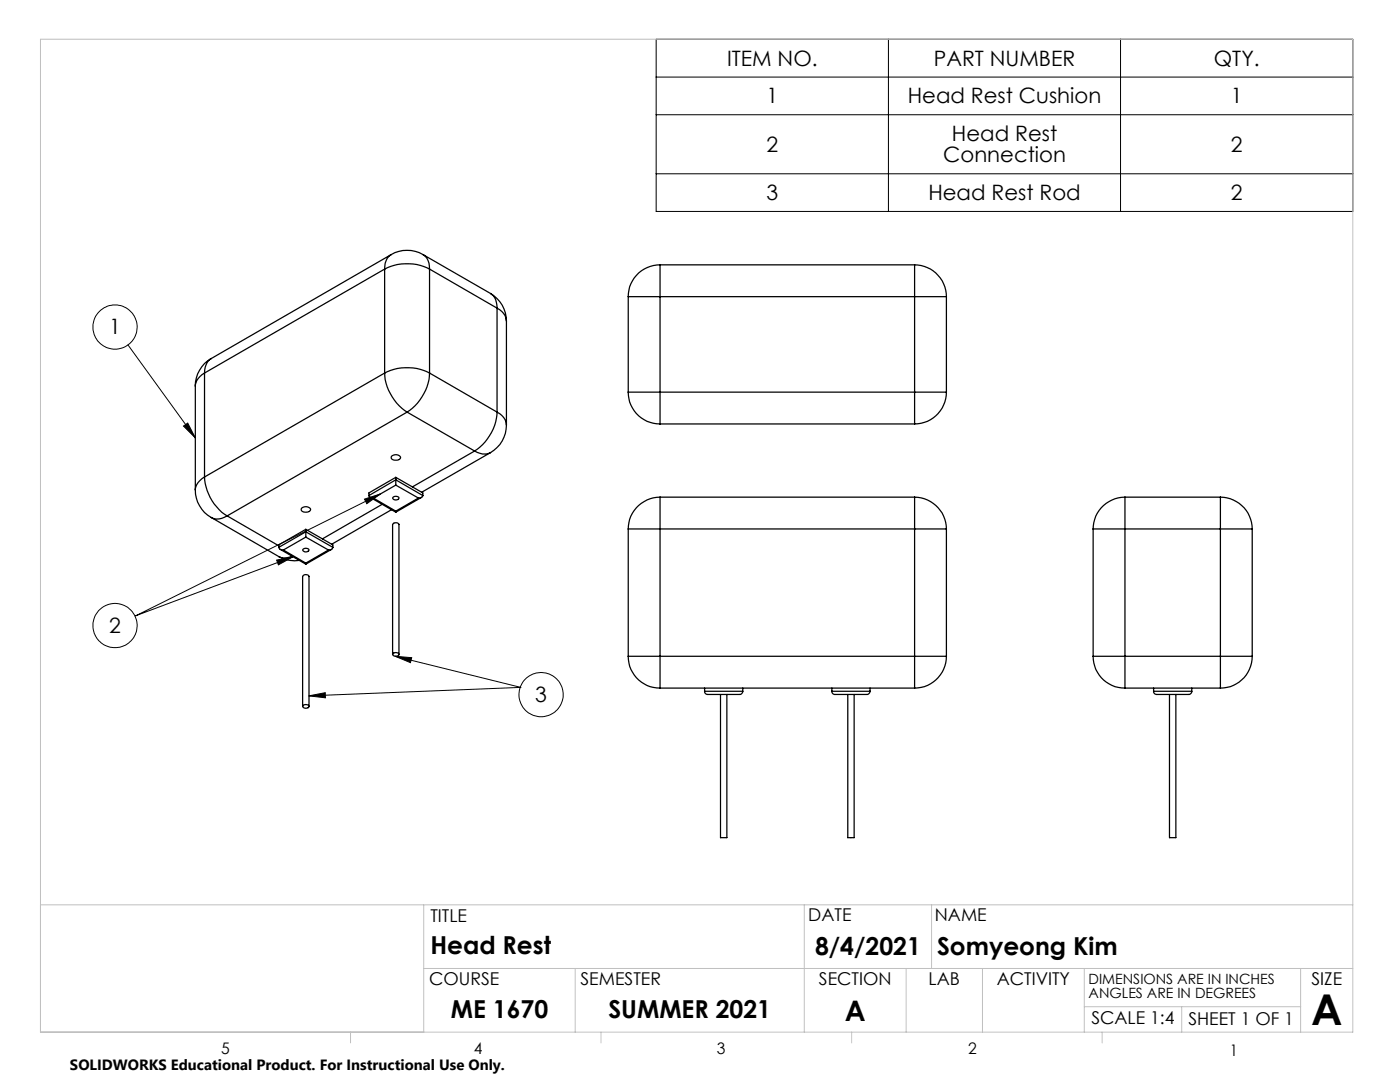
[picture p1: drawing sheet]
<svg xmlns="http://www.w3.org/2000/svg" width="279mm" height="216mm" viewBox="0 0 279 216" stroke-linecap="round" stroke-linejoin="round" font-family="sans-serif">
<g fill="none" stroke="#000" stroke-width=".2">
<path d="M131 7.8h139v34.4h-139zM131 15.4h139M177.3 7.8v34.4M223.6 7.8v34.4M131 22.9h139M131 34.7h139M25.5 68.8l13.5 18.6M36.6 85l.9-.6 1.5 3zM72.7 99.6l3.2-1-2.7 1.9zM75.9 98.6l-48.7 24.2M55.2 111.8l3.3-.7-2.9 1.6zM58.5 111.1l-31.3 11.7"/>
<path d="M27.2 122.8l-.2 .1M61.6 138.9l3.3-.7v1zM78.8 131l3.4 .2-.3 1zM78.8 131l25.1 6.2M103.8 137.1l.1 .1M103.9 137.2l-42.3 1.7"/>
<circle cx="22.9" cy="65.3" r="4.4"/>
<circle cx="23" cy="124.8" r="4.4"/>
<circle cx="108" cy="138.6" r="4.4"/>
</g>
<g fill="none" stroke="#c0c0c0" stroke-width=".2">
<path d="M8.1 7.8h261.9v198.2h-261.9zM8.1 180.6h261.9M84.6 180.6v25.4M84.6 193.3h185.4M114.8 193.3v12.7M160.5 180.6v25.4M180.8 193.3v12.7M185.9 180.6v12.7M196.1 193.3v12.7M216.4 193.3v12.7M259.6 193.3v12.7M70 206v2.1"/>
<path d="M119.9 206v2.1M170 206v2.1M216.4 200.9h43.2M220 206v2.1M235.8 200.9v5.1"/>
</g>
<path d="M36.6 85l.9-.6 1.5 3zM72.7 99.6l3.2-1-2.7 1.9zM55.2 111.8l3.3-.7-2.9 1.6zM61.6 138.9l3.3-.7v1zM78.8 131l3.4 .2-.3 1z" fill="#000"/>
<g fill="none" stroke="#000" stroke-width=".25">
<path d="M76.8 53.7a9.9 9.9 0 0 1 8.9 0M76.8 53.7v20.7M76.8 53.7l-36 20.7M78.1 50.8a6.4 6.4 0 0 1 6.3 0M78.1 50.8l-.2 .1a3.3 3.3 0 0 0-1.1 2.8M78.1 50.8l-35.9 20.7M84.4 50.8l.2 .1a3.3 3.3 0 0 1 1.1 2.8M84.4 50.8l13.5 7.8M85.7 53.7v20.7M85.7 53.7l13.5 7.8M97.9 58.6a6.3 6.3 0 0 1 3.2 5.5M97.9 58.6l.2 .1a3.2 3.2 0 0 1 1.1 2.8"/>
<path d="M125.4 59.2h6.3M125.4 59.2v19M131.7 52.8v6.4M131.7 52.8a6.3 6.3 0 0 0-6.3 6.4M131.7 59.2v19M131.7 52.8h50.8M131.7 59.2h50.8M182.5 52.8a6.4 6.4 0 0 1 6.4 6.4M182.5 59.2h6.4M182.5 52.8v6.4M182.5 59.2v19M188.9 59.2v19"/>
<path d="M39 77v20.8M40.8 74.4l-.9 .7a2.64 2.64 0 0 0-.9 1.9M40.8 74.4v20.8M42.2 71.5a6.3 6.3 0 0 0-3.2 5.5M42.2 71.5l-.3 .1a3.6 3.6 0 0 0-1.1 2.8M76.8 74.4a10 10 0 0 0 4.4 7.8M76.8 74.4a9.9 9.9 0 0 1 8.9 0M76.8 74.4l-36 20.8M85.7 74.4a10 10 0 0 1-4.5 7.8M85.7 74.4l13.5 7.8M99.2 61.5a3.1 3.1 0 0 1 1.9 2.6M99.2 61.5v20.7"/>
<path d="M101.1 64.1v20.7M125.4 78.2h6.3M125.4 78.2a6.3 6.3 0 0 0 6.3 6.4M131.7 78.2v6.4M131.7 78.2h50.8M182.5 78.2h6.4M182.5 78.2v6.4M188.9 78.2a6.4 6.4 0 0 1-6.4 6.4M39 97.8a6.3 6.3 0 0 0 3.2 5.5M40.8 95.2a9.8 9.8 0 0 0 4.5 7.7M40.8 95.2l-.9 .7a2.65 2.65 0 0 0-.9 1.9M73.6 98.9a.76 .76 0 0 0 .9 .5"/>
<path d="M73.9 99.2l5.1 3M74.5 99.4l4.5 2.6M78.1 91.1a1.1 1.1 0 0 1 1.8 .3 1.17 1.17 0 0 1-1.8 0zM78.4 99.2l.6-.2 .6 .2a.58 .58 0 0 1-.6 .6 .58 .58 0 0 1-.6-.6zM79 95.7v1.1M79 95.7l-5.4 3.2M79 96.8l-4.5 2.6M79 95.7l5.4 3.2M79 96.8l4.5 2.6M79 95.2l5.4 3.2v.5M79 95.2v.5M79 95.2l-5.4 3.2v.5"/>
<path d="M81.2 82.2l13.5 7.8M81.2 82.2l-35.9 20.7M83.5 99.4l-4.5 2.6M84.1 99.2l-5.1 3M84.4 98.9a.75 .75 0 0 1-.9 .5M94.7 90l.5 .3a3 3 0 0 0 2.7 0M94.7 90l-12.4 7.2M97.9 90.3l-13.7 7.9M99.2 82.2a9.9 9.9 0 0 1-4.5 7.8M99.2 82.2a3.1 3.1 0 0 1 1.9 2.6M101.1 84.8a6.3 6.3 0 0 1-3.2 5.5M131.7 84.6h50.8"/>
<path d="M131.7 99.2v6.4M131.7 99.2a6.4 6.4 0 0 0-6.3 6.4M131.7 99.2h50.8M182.5 99.2v6.4M182.5 99.2a6.4 6.4 0 0 1 6.4 6.4M224.5 99.2v6.4M224.5 99.2a6.4 6.4 0 0 0-6.3 6.4M224.5 99.2h19.1M243.6 99.2v6.4M243.6 99.2a6.4 6.4 0 0 1 6.3 6.4M42.2 103.3l13.4 7.8M45.3 102.9a3.1 3.1 0 0 1-3.1 .4"/>
<path d="M45.3 102.9l10.3 6M55.6 111.1a6.6 6.6 0 0 0 4.2 .7M55.6 109.2a.75 .75 0 0 0 1 .5M55.9 109.6l5.1 3M56.6 109.7l4.4 2.7M58.3 111l-.6 .2a2.69 2.69 0 0 1-2.1-.1M60.2 101.4a1.1 1.1 0 0 1 1.8 .3 1.17 1.17 0 0 1-1.9 0zM60.5 109.6l.5-.2 .6 .2a.58 .58 0 0 1-.6 .5 .58 .58 0 0 1-.5-.5zM61 106.1v1.1M61 112.4v.2M61 106.1l-5.4 3.1M61 107.2l-4.4 2.5"/>
<path d="M61 106.1l5.4 3.1M61 107.2l4.5 2.5M61 105.6l5.4 3.1v.5M61 105.6v.5M61 105.6l-5.4 3.1v.5M65.5 109.7l-4.5 2.7M66.2 109.6l-5.2 3M66.4 109.2a.73 .73 0 0 1-.9 .5M76.3 100.6l-12 6.9M78.1 101.7l-11.9 6.9M79 102v.2M125.4 105.6h6.3"/>
<path d="M125.4 105.6v25.4M131.7 105.6h50.8M131.7 105.6v25.4M182.5 105.6h6.4M182.5 105.6v25.4M188.9 105.6v25.4M218.2 105.6h6.3M218.2 105.6v25.4M224.5 105.6h19.1M224.5 105.6v25.4M243.6 105.6h6.3M243.6 105.6v25.4"/>
<path d="M249.9 105.6v25.4M78.4 130.6v-25.9a.75 .75 0 0 1 1.2 0v25.9M78.6 130.3l.4-.1a.47 .47 0 0 1 .6 .5l-.6 .3-.4-.2-.2-.2zM125.4 131a6.3 6.3 0 0 0 6.3 6.3M125.4 131h6.3M131.7 131v6.3M131.7 131h50.8M131.7 137.3h50.8M140.6 137.9a.6 .6 0 0 0 .7 .7h6.4l.4-.2 .1-.5M140.6 137.9h7.6M140.6 137.3v.6M143.8 138.6v28.5h1.3v-28.5"/>
<path d="M148.2 137.3v.6M166 137.9a.6 .6 0 0 0 .7 .7h6.4l.4-.2 .1-.5M166 137.9h7.6M166 137.3v.6M169.2 138.6v28.5h1.3v-28.5M173.6 137.3v.6M182.5 131h6.4M182.5 131v6.3M188.9 131a6.4 6.4 0 0 1-6.4 6.3M218.2 131h6.3M218.2 131a6.3 6.3 0 0 0 6.3 6.3M224.5 131v6.3"/>
<path d="M224.5 131h19.1M224.5 137.3h19.1M230.2 137.9a.6 .6 0 0 0 .7 .7h6.3a.6 .6 0 0 0 .6-.7M230.2 137.9h7.6M230.2 137.3v.6M233.4 138.6v28.5h1.3v-28.5M237.8 137.3v.6M243.6 131v6.3M243.6 131h6.3M249.9 131a6.3 6.3 0 0 1-6.3 6.3M60.4 141v-26a.71 .71 0 0 1 1.3 0v26M60.5 140.8a.64 .64 0 0 1 .6-.2 .64 .64 0 0 1 .5 .5l-.3 .2h-.5l-.3-.2z"/>
</g>
<text font-size="8.5" x="261.7" y="204.6">A</text>
<text font-size="5.6" x="168.6" y="203.7">A</text>
<g font-size="4.9">
<text x="85.9" y="190.4">Head Rest</text>
<text x="162.7" y="190.5">8/4/2021</text>
<text x="187" y="190.5">Somyeong Kim</text>
<text x="90" y="203.2">ME 1670</text>
<text x="121.4" y="203.1">SUMMER 2021</text>
</g>
<g font-size="4.2">
<text x="145.1" y="13.1">ITEM NO.</text>
<text x="186.4" y="13.1">PART NUMBER</text>
<text x="242.2" y="13.1">QTY.</text>
<text x="153" y="20.6">1</text>
<text x="181.2" y="20.6">Head Rest Cushion</text>
<text x="245.7" y="20.6">1</text>
<text x="190" y="28.2">Head Rest</text>
<text x="153" y="30.3">2</text>
<text x="188.2" y="32.4">Connection</text>
<text x="245.7" y="30.3">2</text>
<text x="153" y="39.9">3</text>
<text x="185.3" y="39.9">Head Rest Rod</text>
<text x="245.7" y="39.9">2</text>
<text x="21.8" y="66.7">1</text>
<text x="21.8" y="126.3">2</text>
<text x="106.8" y="140.1">3</text>
</g>
<g font-size="3.5">
<text x="85.9" y="183.9">TITLE</text>
<text x="161.3" y="183.8">DATE</text>
<text x="186.6" y="183.8">NAME</text>
<text x="85.6" y="196.5">COURSE</text>
<text x="115.9" y="196.5">SEMESTER</text>
<text x="163.4" y="196.5">SECTION</text>
<text x="185.3" y="196.5">LAB</text>
<text x="198.9" y="196.5">ACTIVITY</text>
<text x="261.7" y="196.5">SIZE</text>
<text x="217.8" y="204.4">SCALE 1:4</text>
<text x="237.2" y="204.4">SHEET 1 OF 1</text>
</g>
<g font-size="3.2">
<text x="44.2" y="210.4">5</text>
<text x="94.6" y="210.3">4</text>
<text x="143.1" y="210.4">3</text>
<text x="193.2" y="210.3">2</text>
<text x="245.4" y="210.6">1</text>
</g>
<text font-size="3" x="14" y="213.5">SOLIDWORKS Educational Product. For Instructional Use Only.</text>
<g font-size="2.8">
<text x="217.2" y="196.4">DIMENSIONS ARE IN INCHES</text>
<text x="217.2" y="199.2">ANGLES ARE IN DEGREES</text>
</g>
</svg>
